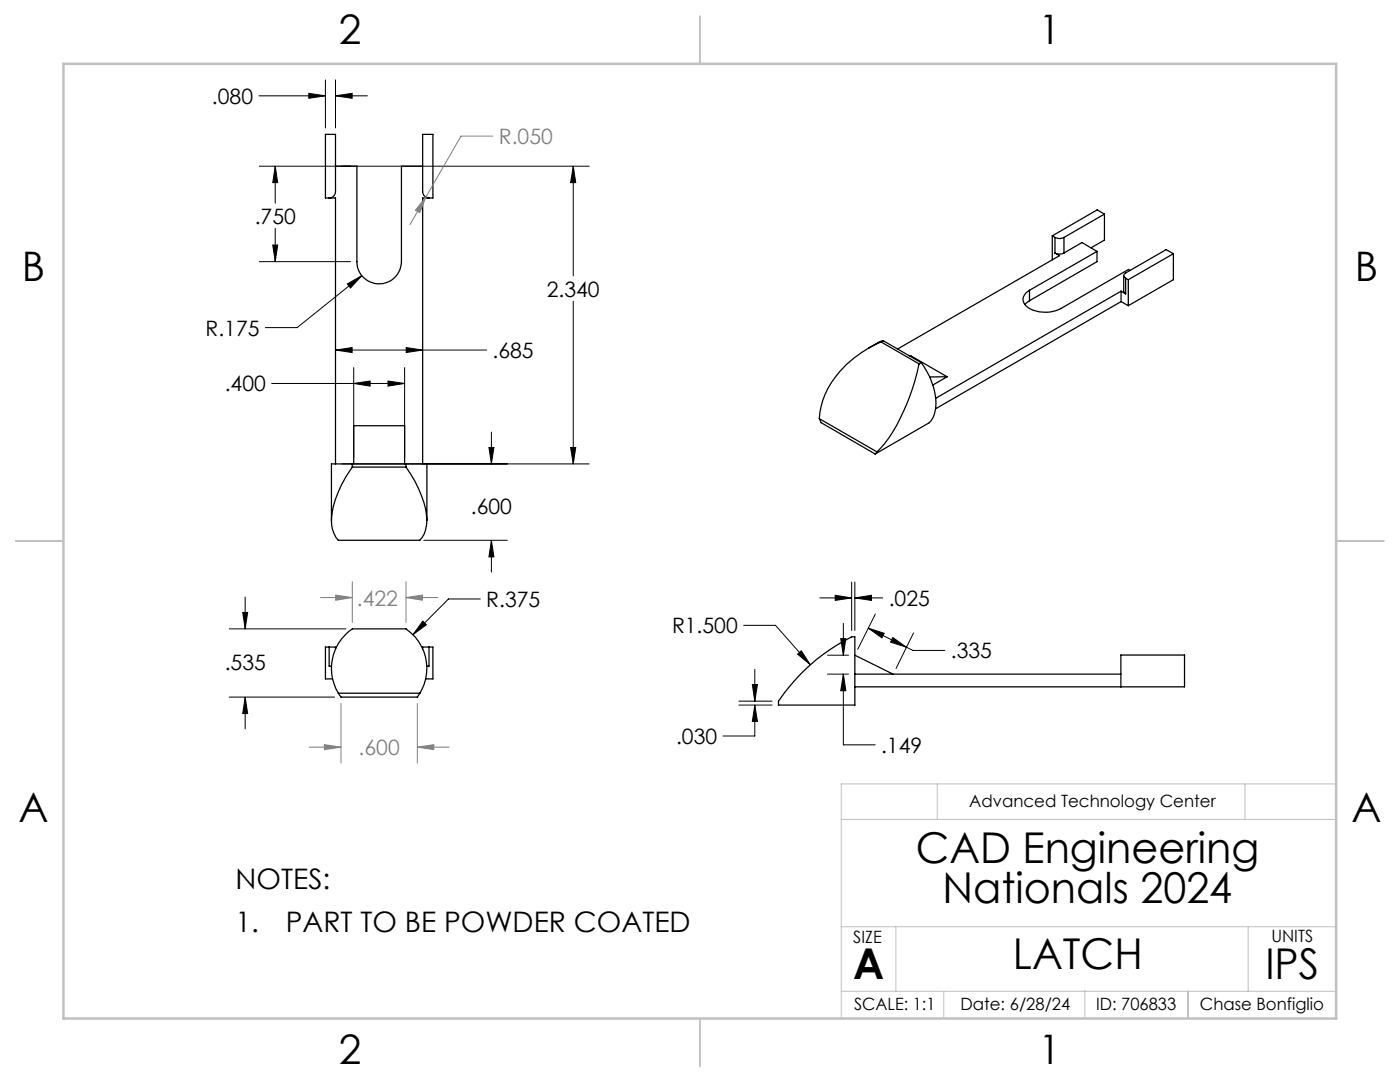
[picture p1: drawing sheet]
<svg xmlns="http://www.w3.org/2000/svg" width="279mm" height="216mm" viewBox="0 0 279 216" stroke-linecap="round" stroke-linejoin="round" font-family="sans-serif">
<g fill="none" stroke="#000" stroke-width=".25">
<path d="M65.7 39.5a1.26 1.26 0 0 0 1.3-1.3v-11.4h-2.1v12.7h2.1v53.1M67 33.2h4.2v19a4.4 4.4 0 0 0 4.5 4.4 4.4 4.4 0 0 0 4.4-4.4v-19h4.2M85.6 39.5a1.33 1.33 0 0 1-1.3-1.3v-11.4h2.1v12.7h-2.1v53.1M205.5 57.9v2.1M210 47.1l.5 .3M210 47.1v4.7M210.5 50.5a2.02 2.02 0 0 0 1.8 0M210.5 47.4a2.02 2.02 0 0 0 1.8 0M210.5 50.5l1 .5-32.4 18.6M210.5 47.4v3.1M212.3 47.4v3.1M218.9 50.2l-3-1.8-3.6 2.1"/>
<path d="M218.9 50.2l-13.4 7.7M218.9 50.2v2l-13.4 7.8M220.4 42.7l-1.4-.8-9 5.2M220.4 42.7l-8.1 4.7M220.4 42.7v5.2l-2.7 1.6M223.7 58.1v2.1M223.7 58.1l.9 .5M223.7 58.1l-37 21.4M224.3 55v3.1l.3 .5M224.6 55.5l.6 .3M224.6 55.5v3.1M225.2 55.8v5.2"/>
<path d="M225.5 54l-.3-.2-13.5 7.8a6.6 6.6 0 0 1-7-.6 1.86 1.86 0 0 1 .8-3.1M234.2 50.6l-1.5-.8-8.1 4.7a.55 .55 0 0 0-.3 .5 .55 .55 0 0 0 .3 .5M234.2 50.6l-9 5.2M234.2 50.6v5.2l-9 5.2M175.8 68.2a20.7 20.7 0 0 0-11.6 11.7l-.6 2.4-.1 1.2M175.8 68.2l7.6 4.4M176.2 68l-.8 .3-2 1.2M176.2 68l-.4 .2M176.2 68l7.6 4.4M181.6 71h.3l7.1 4.2M183.4 72.6a40.5 40.5 0 0 1-6.9 16l-1.5 1.6M183.8 72.4a13.5 13.5 0 0 1 2.9 9.3l-.4 1.5-.8 1.1-10.8 6.3"/>
<path d="M183.8 72.4l-.4 .2M189 75.2l-2.8 1.6M189 75.2h-3.5M205.5 60l-1 .8M223.7 60.2l-37 21.4M223.7 60.2l1.5 .8M70.3 92.6h-4.2v11.3M70.3 93.2a20.7 20.7 0 0 0-4.2 10.8 5.7 5.7 0 0 0 1.4 3.8h16.3a6.1 6.1 0 0 0 1.3-5.2 21.6 21.6 0 0 0-4.1-9.4M70.3 92.6v.6M70.3 93.2h10.7M70.3 92.6h10.7M70.6 92.6v-7.7h10.2v7.7"/>
<path d="M81 92.6h4.2v11.3M81 92.6v.6M163.5 83.5l.4 .8 10.8 6.3M163.5 83.5l11.5 6.7M175 90.2l-.3 .4M65.7 129.1h1.3v.4M65.7 129.1v3.8h.4M65.7 129.1h-.8v6.4h1.5M67.5 138.3a9.6 9.6 0 0 1 2.8-12.8h10.7a9.5 9.5 0 0 1 2.8 12.8M67.5 138.3l.6 .8h15.2l.5-.8M67.5 138.3h16.3M85.6 129.1h-1.3v.4"/>
<path d="M85.6 129.1h.8v6.4h-1.5M85.6 129.1v3.8h-.4M159.5 134.8a38.6 38.6 0 0 1 10.5-7.7h.6v13.6h-15.2v-.8l1.2-1.7zM170.6 137.1h65.8v-6.4h-12.7v6.4M170.6 134.5h53.1M170.6 130.7l7.6 3.8"/>
</g>
<g fill="none" stroke="#000" stroke-width=".2">
<path d="M51.7 19.1h13.2M61.6 18.6l3.3 .5-3.3 .5zM64.9 15.9v9.6M67 19.1l3.3-.5v1zM67 15.9v9.6M67 19.1h6.3M51.8 33.2h65.8M54.9 33.2l.5 3.2h-1zM54.9 33.2v7.3M114.4 33.2l.5 3.2h-1zM114.4 33.2v21.9M51.8 52.2h18.2"/>
<path d="M54.4 48.9h1l-.5 3.3zM54.9 45.6v6.6M69.3 56.7l2.9-1.7-2.2 2.5zM72.2 55l-12.9 10.4h-6.3M54.2 76.5h26.6M67 69.8l3.3-.4v.9zM67 69.8h30.1M70.6 76.5l3.3-.5v1zM70.6 73.3v18M77.4 76l3.4 .5-3.4 .5zM80.8 73.3v18M81.1 69.4l3.2 .4-3.2 .5z"/>
<path d="M114.4 60.1v32.5M68.2 92.6h49.4M97.6 89.3h1l-.5 3.3zM98.1 86.2v6.4M113.9 89.3h1l-.5 3.3zM48.9 119.1v6.4M84.6 107.8h16.6M95.8 119.5h-6.3l-7.1 7.1M98.1 107.8l.5 3.3h-1zM98.1 107.8v6.4M163.6 119.3h6.4M166.7 118.8l3.3 .5-3.3 .5z"/>
<path d="M170 116.1v9.7M170.6 119.3l3.3-.5v1zM170.6 116.1v9.7M170.6 119.3h5.6M45.8 139.1h21M45.8 125.5h23.2M48.4 122.2h1l-.5 3.3zM48.9 139.1l.5 3.3h-1zM48.9 139.1v6.4M84.4 123.9l.7 .8-2.7 1.9zM147.5 139.9h6.6M148.4 124.8h6.4l6.9 7.8"/>
<path d="M150.1 136.6h1.1l-.6 3.3zM150.6 133.6v6.3M159.2 130.5l.7-.6 1.8 2.7zM165.1 130.7h4.2M165.1 134.5h4.2M167.8 127.4h1l-.5 3.3zM168.3 134.5l.5 3.3h-1zM168.3 134.5v14.1h6.4M168.3 124.4v6.3M173.3 125.3l3.2 1.1-.5 .9zM173.3 125.3l7.6 3.9M174.7 122.5l-3.5 7.1"/>
<path d="M178.2 127.2l2.7 2-3.2-1.1zM180.9 129.2l1.3 .6h6.4M182.3 126.3l-3.5 7.1M147.5 140.7h6.6M150.6 140.7l.6 3.3h-1.1zM150.6 140.7v6.2h-6.3"/>
</g>
<g fill="none" stroke="#808080" stroke-width=".2">
<path d="M85 39.3l-1.2 3.1-.9-.5zM85 39.3l-3.2 5.5M98.4 27.2h-6.4l-7 12.1M64 119.2h6.3M67 118.7l3.3 .5-3.3 .6zM70.3 116.1v8.1M81 119.2l3.3-.5v1.1zM81 116.1v8.1M81 119.2h6.4M61.7 149.1h6.4M64.7 148.6l3.4 .5-3.4 .5zM68.1 140.4v11.9"/>
<path d="M83.3 149.1l3.3-.5v1zM83.3 140.4v11.9M83.3 149.1h6.3"/>
</g>
<path d="M187 156.4v7.1M248.5 156.4v7.1M266.7 156.4h-98.8v46.8M167.9 163.5h98.8M167.9 197.8h98.8M167.9 184.9h98.8M178.8 184.9v12.9M188.3 197.8v5.4M216.5 197.6v5.4M237 197.8v5.4M237.1 197.7v5.5M249.1 184.9v12.9" fill="none" stroke="#c0c0c0" stroke-width=".2"/>
<path d="M139.7 3.2v9.5M3.1 107.9h9.6M266.7 107.9h9.5M139.7 203.2v9.6" fill="none" stroke="#c0c0c0" stroke-width=".25"/>
<path d="M12.7 12.7h254v190.5h-254z" fill="none" stroke="#c0c0c0" stroke-width=".5"/>
<path d="M84.4 123.9l-2 2.7 2.7-1.9zM48.9 139.1l.5 3.3h-1zM48.4 122.2h1l-.5 3.3zM113.9 89.3h1l-.5 3.3zM114.4 33.2l.5 3.2h-1zM81.1 69.4l3.2 .4-3.2 .5zM67 69.8l3.3-.4v.9zM54.4 48.9h1l-.5 3.3zM54.9 33.2l.5 3.2h-1zM69.3 56.7l.7 .8 2.2-2.5zM67 19.1l3.3-.5v1zM61.6 18.6l3.3 .5-3.3 .5zM77.4 76l3.4 .5-3.4 .5zM70.6 76.5l3.3-.5v1zM97.6 89.3h1l-.5 3.3zM98.1 107.8l.5 3.3h-1zM178.2 127.2l2.7 2-3.2-1.1zM173.3 125.3l3.2 1.1-.5 .9zM167.8 127.4h1l-.5 3.3zM168.3 134.5l.5 3.3h-1zM170.6 119.3l3.3-.5v1zM166.7 118.8l3.3 .5-3.3 .5zM150.6 140.7l.6 3.3h-1.1zM150.1 136.6h1.1l-.6 3.3zM159.2 130.5l2.5 2.1-1.8-2.7z" fill="#000"/>
<path d="M64.7 148.6l3.4 .5-3.4 .5zM83.3 149.1l3.3-.5v1zM67 118.7l3.3 .5-3.3 .6zM81 119.2l3.3-.5v1.1zM85 39.3l-2.1 2.6 .9 .5z" fill="#808080"/>
<g font-size="8.5">
<text x="182.7" y="172.1">CAD Engineering</text>
<text x="188.1" y="180.2">Nationals 2024</text>
<text x="170.3" y="195.4">A</text>
<text x="202.1" y="193.4">LATCH</text>
<text x="252.5" y="195.4">IPS</text>
</g>
<g font-size="8.1">
<text x="67.6" y="8.9">2</text>
<text x="207.3" y="8.9">1</text>
<text x="4.4" y="56.2">B</text>
<text x="270.4" y="56.2">B</text>
<text x="3.7" y="164.1">A</text>
<text x="269.7" y="164.1">A</text>
<text x="67.6" y="212.4">2</text>
<text x="207.3" y="212.4">1</text>
</g>
<g font-size="5.6">
<text x="47" y="177.3">NOTES:</text>
<text x="47" y="185.9">1.</text>
<text x="57" y="185.9">PART TO BE POWDER COATED</text>
</g>
<g font-size="4.2">
<text x="42.3" y="20.7">.080</text>
<text x="50.8" y="44.6">.750</text>
<text x="109.1" y="59.2">2.340</text>
<text x="41" y="67">R.175</text>
<text x="98.3" y="71.4">.685</text>
<text x="44.8" y="78.1">.400</text>
<text x="94" y="102.6">.600</text>
<text x="97" y="121.1">R.375</text>
<text x="177.4" y="120.9">.025</text>
<text x="134.1" y="126.4">R1.500</text>
<text x="189.8" y="131.4">.335</text>
<text x="44.8" y="133.7">.535</text>
<text x="134.9" y="148.4">.030</text>
<text x="175.8" y="150.2">.149</text>
</g>
<g font-size="4.2" fill="#808080">
<text x="99.6" y="28.7">R.050</text>
<text x="71.2" y="120.8">.422</text>
<text x="71.6" y="150.7">.600</text>
</g>
<g font-size="3.4">
<text x="193.4" y="161">Advanced Technology Center</text>
<text x="170.3" y="188.1">SIZE</text>
<text x="253.7" y="188">UNITS</text>
<text x="170.4" y="201.5">SCALE: 1:1</text>
<text x="191.7" y="201.5">Date: 6/28/24</text>
<text x="218.7" y="201.5">ID: 706833</text>
<text x="239.5" y="201.5">Chase Bonfiglio</text>
</g>
</svg>
